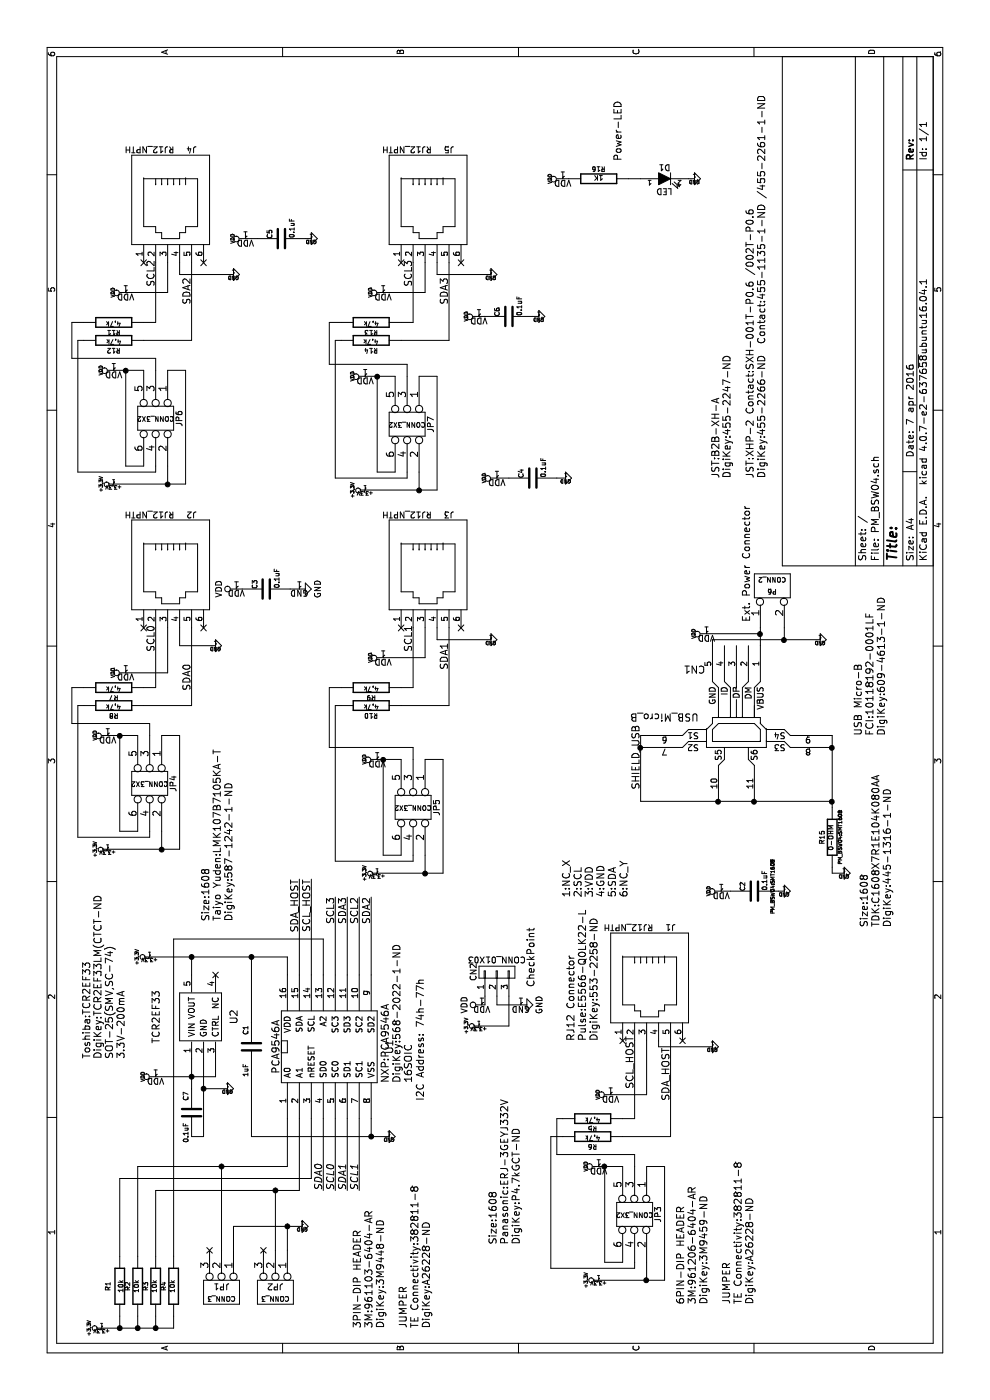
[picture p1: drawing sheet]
EESchema Schematic File Version 2
LIBS:power
LIBS:device
LIBS:transistors
LIBS:conn
LIBS:linear
LIBS:regul
LIBS:74xx
LIBS:cmos4000
LIBS:adc-dac
LIBS:memory
LIBS:xilinx
LIBS:microcontrollers
LIBS:dsp
LIBS:microchip
LIBS:analog_switches
LIBS:motorola
LIBS:texas
LIBS:intel
LIBS:audio
LIBS:interface
LIBS:digital-audio
LIBS:philips
LIBS:display
LIBS:cypress
LIBS:siliconi
LIBS:opto
LIBS:atmel
LIBS:contrib
LIBS:valves
LIBS:PM_BSW04
LIBS:PM_BSW04-cache
EELAYER 25 0
EELAYER END
$Descr A4 11693 8268
encoding utf-8
Sheet 1 1
Title ""
Date "7 apr 2016"
Rev ""
Comp ""
Comment1 ""
Comment2 ""
Comment3 ""
Comment4 ""
$EndDescr
$Comp
L GND-RESCUE-PM_BSW04 #PWR01
U 1 1
P 6300 1800
F 0 "#PWR01" H 6300 1800 30  0001 C CNN
F 1 "GND" H 6300 1730 30  0001 C CNN
F 2 "" H 6300 1800 60  0000 C CNN
F 3 "" H 6300 1800 60  0000 C CNN
	1    6300 1800
	1    0    0    -1  
$EndComp
$Comp
L VDD #PWR02
U 1 1
P 6075 1050
F 0 "#PWR02" H 6075 1150 30  0001 C CNN
F 1 "VDD" H 6075 1160 30  0000 C CNN
F 2 "" H 6075 1050 60  0000 C CNN
F 3 "" H 6075 1050 60  0000 C CNN
	1    6075 1050
	1    0    0    -1  
$EndComp
$Comp
L C-RESCUE-PM_BSW04 C3
U 1 1
P 6775 2225
F 0 "C3" H 6775 2325 40  0000 L CNN
F 1 "0.1uF" H 6781 2140 40  0000 L CNN
F 2 "PM_BSW04:SMT1608" H 6813 2075 30  0001 C CNN
F 3 "~" H 6775 2225 60  0000 C CNN
	1    6775 2225
	1    0    0    -1  
$EndComp
$Comp
L GND-RESCUE-PM_BSW04 #PWR03
U 1 1
P 7700 4725
F 0 "#PWR03" H 7700 4725 30  0001 C CNN
F 1 "GND" H 7700 4655 30  0001 C CNN
F 2 "" H 7700 4725 60  0000 C CNN
F 3 "" H 7700 4725 60  0000 C CNN
	1    7700 4725
	1    0    0    -1  
$EndComp
$Comp
L GND-RESCUE-PM_BSW04 #PWR04
U 1 1
P 6350 4100
F 0 "#PWR04" H 6350 4100 30  0001 C CNN
F 1 "GND" H 6350 4030 30  0001 C CNN
F 2 "" H 6350 4100 60  0000 C CNN
F 3 "" H 6350 4100 60  0000 C CNN
	1    6350 4100
	1    0    0    -1  
$EndComp
$Comp
L VDD #PWR05
U 1 1
P 6200 3200
F 0 "#PWR05" H 6200 3300 30  0001 C CNN
F 1 "VDD" H 6200 3310 30  0000 C CNN
F 2 "" H 6200 3200 60  0000 C CNN
F 3 "" H 6200 3200 60  0000 C CNN
	1    6200 3200
	1    0    0    -1  
$EndComp
$Comp
L VDD #PWR06
U 1 1
P 7700 4150
F 0 "#PWR06" H 7700 4250 30  0001 C CNN
F 1 "VDD" H 7700 4260 30  0000 C CNN
F 2 "" H 7700 4150 60  0000 C CNN
F 3 "" H 7700 4150 60  0000 C CNN
	1    7700 4150
	1    0    0    -1  
$EndComp
$Comp
L C-RESCUE-PM_BSW04 C4
U 1 1
P 7700 4450
F 0 "C4" H 7700 4550 40  0000 L CNN
F 1 "0.1uF" H 7706 4365 40  0000 L CNN
F 2 "PM_BSW04:SMT1608" H 7738 4300 30  0001 C CNN
F 3 "~" H 7700 4450 60  0000 C CNN
	1    7700 4450
	1    0    0    -1  
$EndComp
$Comp
L GND-RESCUE-PM_BSW04 #PWR07
U 1 1
P 9700 2600
F 0 "#PWR07" H 9700 2600 30  0001 C CNN
F 1 "GND" H 9700 2530 30  0001 C CNN
F 2 "" H 9700 2600 60  0000 C CNN
F 3 "" H 9700 2600 60  0000 C CNN
	1    9700 2600
	1    0    0    -1  
$EndComp
$Comp
L GND-RESCUE-PM_BSW04 #PWR08
U 1 1
P 9400 1950
F 0 "#PWR08" H 9400 1950 30  0001 C CNN
F 1 "GND" H 9400 1880 30  0001 C CNN
F 2 "" H 9400 1950 60  0000 C CNN
F 3 "" H 9400 1950 60  0000 C CNN
	1    9400 1950
	1    0    0    -1  
$EndComp
$Comp
L VDD #PWR09
U 1 1
P 9250 1050
F 0 "#PWR09" H 9250 1150 30  0001 C CNN
F 1 "VDD" H 9250 1160 30  0000 C CNN
F 2 "" H 9250 1050 60  0000 C CNN
F 3 "" H 9250 1050 60  0000 C CNN
	1    9250 1050
	1    0    0    -1  
$EndComp
$Comp
L VDD #PWR010
U 1 1
P 9700 2050
F 0 "#PWR010" H 9700 2150 30  0001 C CNN
F 1 "VDD" H 9700 2160 30  0000 C CNN
F 2 "" H 9700 2050 60  0000 C CNN
F 3 "" H 9700 2050 60  0000 C CNN
	1    9700 2050
	1    0    0    -1  
$EndComp
$Comp
L C-RESCUE-PM_BSW04 C5
U 1 1
P 9700 2350
F 0 "C5" H 9700 2450 40  0000 L CNN
F 1 "0.1uF" H 9706 2265 40  0000 L CNN
F 2 "PM_BSW04:SMT1608" H 9738 2200 30  0001 C CNN
F 3 "~" H 9700 2350 60  0000 C CNN
	1    9700 2350
	1    0    0    -1  
$EndComp
$Comp
L GND-RESCUE-PM_BSW04 #PWR011
U 1 1
P 9050 4500
F 0 "#PWR011" H 9050 4500 30  0001 C CNN
F 1 "GND" H 9050 4430 30  0001 C CNN
F 2 "" H 9050 4500 60  0000 C CNN
F 3 "" H 9050 4500 60  0000 C CNN
	1    9050 4500
	1    0    0    -1  
$EndComp
$Comp
L GND-RESCUE-PM_BSW04 #PWR012
U 1 1
P 9400 4100
F 0 "#PWR012" H 9400 4100 30  0001 C CNN
F 1 "GND" H 9400 4030 30  0001 C CNN
F 2 "" H 9400 4100 60  0000 C CNN
F 3 "" H 9400 4100 60  0000 C CNN
	1    9400 4100
	1    0    0    -1  
$EndComp
$Comp
L VDD #PWR013
U 1 1
P 9250 3200
F 0 "#PWR013" H 9250 3300 30  0001 C CNN
F 1 "VDD" H 9250 3310 30  0000 C CNN
F 2 "" H 9250 3200 60  0000 C CNN
F 3 "" H 9250 3200 60  0000 C CNN
	1    9250 3200
	1    0    0    -1  
$EndComp
$Comp
L VDD #PWR014
U 1 1
P 9050 4000
F 0 "#PWR014" H 9050 4100 30  0001 C CNN
F 1 "VDD" H 9050 4110 30  0000 C CNN
F 2 "" H 9050 4000 60  0000 C CNN
F 3 "" H 9050 4000 60  0000 C CNN
	1    9050 4000
	1    0    0    -1  
$EndComp
$Comp
L C-RESCUE-PM_BSW04 C6
U 1 1
P 9050 4250
F 0 "C6" H 9050 4350 40  0000 L CNN
F 1 "0.1uF" H 9056 4165 40  0000 L CNN
F 2 "PM_BSW04:SMT1608" H 9088 4100 30  0001 C CNN
F 3 "~" H 9050 4250 60  0000 C CNN
	1    9050 4250
	1    0    0    -1  
$EndComp
Text Notes 4200 5250 0    60   ~ 0
1:NC_X\n2:SCL\n3:VDD\n4:GND\n5:SDA\n6:NC_Y
$Comp
L GND-RESCUE-PM_BSW04 #PWR015
U 1 1
P 4250 6550
F 0 "#PWR015" H 4250 6550 30  0001 C CNN
F 1 "GND" H 4250 6480 30  0001 C CNN
F 2 "" H 4250 6550 60  0000 C CNN
F 3 "" H 4250 6550 60  0000 C CNN
	1    4250 6550
	1    0    0    -1  
$EndComp
$Comp
L GND-RESCUE-PM_BSW04 #PWR016
U 1 1
P 2950 5950
F 0 "#PWR016" H 2950 5950 30  0001 C CNN
F 1 "GND" H 2950 5880 30  0001 C CNN
F 2 "" H 2950 5950 60  0000 C CNN
F 3 "" H 2950 5950 60  0000 C CNN
	1    2950 5950
	1    0    0    -1  
$EndComp
$Comp
L VDD #PWR017
U 1 1
P 2550 5100
F 0 "#PWR017" H 2550 5200 30  0001 C CNN
F 1 "VDD" H 2550 5210 30  0000 C CNN
F 2 "" H 2550 5100 60  0000 C CNN
F 3 "" H 2550 5100 60  0000 C CNN
	1    2550 5100
	1    0    0    -1  
$EndComp
$Comp
L VDD #PWR018
U 1 1
P 4250 6025
F 0 "#PWR018" H 4250 6125 30  0001 C CNN
F 1 "VDD" H 4250 6135 30  0000 C CNN
F 2 "" H 4250 6025 60  0000 C CNN
F 3 "" H 4250 6025 60  0000 C CNN
	1    4250 6025
	1    0    0    -1  
$EndComp
$Comp
L C-RESCUE-PM_BSW04 C2
U 1 1
P 4250 6300
F 0 "C2" H 4250 6400 40  0000 L CNN
F 1 "0.1uF" H 4256 6215 40  0000 L CNN
F 2 "PM_BSW04:SMT1608" H 4288 6150 30  0000 C CNN
F 3 "~" H 4250 6300 60  0000 C CNN
	1    4250 6300
	1    0    0    -1  
$EndComp
$Comp
L PCA9546A U1
U 1 1
P 2950 2750
F 0 "U1" H 2950 2250 60  0000 C CNN
F 1 "PCA9546A" H 2950 3200 60  0000 C CNN
F 2 "PM_BSW04:SO16_SOT109" H 2950 2750 60  0001 C CNN
F 3 "" H 2950 2750 60  0000 C CNN
	1    2950 2750
	1    0    0    -1  
$EndComp
$Comp
L GND-RESCUE-PM_BSW04 #PWR019
U 1 1
P 2200 3250
F 0 "#PWR019" H 2200 3250 30  0001 C CNN
F 1 "GND" H 2200 3180 30  0001 C CNN
F 2 "" H 2200 3250 60  0000 C CNN
F 3 "" H 2200 3250 60  0000 C CNN
	1    2200 3250
	1    0    0    -1  
$EndComp
$Comp
L C-RESCUE-PM_BSW04 C1
U 1 1
P 2950 2100
F 0 "C1" V 2900 2200 40  0000 L CNN
F 1 "1uF" V 2900 1850 40  0000 L CNN
F 2 "PM_BSW04:SMT1608" H 2988 1950 30  0001 C CNN
F 3 "~" H 2950 2100 60  0000 C CNN
	1    2950 2100
	0    1    1    0   
$EndComp
Text Label 2600 5300 0    60   ~ 0
SCL_HOST
$Comp
L R-RESCUE-PM_BSW04 R1
U 1 1
P 950 1000
F 0 "R1" V 850 1000 40  0000 C CNN
F 1 "10k" V 957 1001 40  0000 C CNN
F 2 "PM_BSW04:SMT1608" V 880 1000 30  0001 C CNN
F 3 "~" H 950 1000 30  0000 C CNN
	1    950  1000
	0    1    1    0   
$EndComp
$Comp
L R-RESCUE-PM_BSW04 R4
U 1 1
P 950 1450
F 0 "R4" V 1030 1450 40  0000 C CNN
F 1 "10k" V 957 1451 40  0000 C CNN
F 2 "PM_BSW04:SMT1608" V 880 1450 30  0001 C CNN
F 3 "~" H 950 1450 30  0000 C CNN
	1    950  1450
	0    -1   -1   0   
$EndComp
$Comp
L R-RESCUE-PM_BSW04 R2
U 1 1
P 950 1150
F 0 "R2" V 1030 1150 40  0000 C CNN
F 1 "10k" V 957 1151 40  0000 C CNN
F 2 "PM_BSW04:SMT1608" V 880 1150 30  0001 C CNN
F 3 "~" H 950 1150 30  0000 C CNN
	1    950  1150
	0    -1   -1   0   
$EndComp
Text Notes 800  6300 0    60   ~ 0
6PIN-DIP HEADER\n3M:961206-6404-AR\nDigiKey:3M9459-ND\n\nJUMPER\nTE Connectivity:382811-8\nDigiKey:A26228-ND
$Comp
L CONN_3X2 JP6
U 1 1
P 8200 1250
F 0 "JP6" H 8200 1500 50  0000 C CNN
F 1 "CONN_3X2" V 8200 1300 40  0000 C CNN
F 2 "PM_BSW04:6DIP100E" H 8200 1250 60  0001 C CNN
F 3 "" H 8200 1250 60  0000 C CNN
	1    8200 1250
	-1   0    0    1   
$EndComp
$Comp
L R-RESCUE-PM_BSW04 R12
U 1 1
P 8850 950
F 0 "R12" V 8930 950 40  0000 C CNN
F 1 "4.7k" V 8857 951 40  0000 C CNN
F 2 "PM_BSW04:SMT1608" V 8780 950 30  0001 C CNN
F 3 "~" H 8850 950 30  0000 C CNN
	1    8850 950 
	-1   0    0    1   
$EndComp
$Comp
L R-RESCUE-PM_BSW04 R11
U 1 1
P 9000 950
F 0 "R11" V 9080 950 40  0000 C CNN
F 1 "4.7k" V 9007 951 40  0000 C CNN
F 2 "PM_BSW04:SMT1608" V 8930 950 30  0001 C CNN
F 3 "~" H 9000 950 30  0000 C CNN
	1    9000 950 
	-1   0    0    -1  
$EndComp
$Comp
L VDD #PWR020
U 1 1
P 8600 950
F 0 "#PWR020" H 8600 1050 30  0001 C CNN
F 1 "VDD" H 8600 1060 30  0000 C CNN
F 2 "" H 8600 950 60  0000 C CNN
F 3 "" H 8600 950 60  0000 C CNN
	1    8600 950 
	1    0    0    -1  
$EndComp
$Comp
L CONN_3X2 JP7
U 1 1
P 8150 3350
F 0 "JP7" H 8150 3600 50  0000 C CNN
F 1 "CONN_3X2" V 8150 3400 40  0000 C CNN
F 2 "PM_BSW04:6DIP100E" H 8150 3350 60  0001 C CNN
F 3 "" H 8150 3350 60  0000 C CNN
	1    8150 3350
	-1   0    0    1   
$EndComp
$Comp
L R-RESCUE-PM_BSW04 R14
U 1 1
P 8850 3100
F 0 "R14" V 8930 3100 40  0000 C CNN
F 1 "4.7k" V 8857 3101 40  0000 C CNN
F 2 "PM_BSW04:SMT1608" V 8780 3100 30  0001 C CNN
F 3 "~" H 8850 3100 30  0000 C CNN
	1    8850 3100
	-1   0    0    -1  
$EndComp
$Comp
L R-RESCUE-PM_BSW04 R13
U 1 1
P 9000 3100
F 0 "R13" V 9080 3100 40  0000 C CNN
F 1 "4.7k" V 9007 3101 40  0000 C CNN
F 2 "PM_BSW04:SMT1608" V 8930 3100 30  0001 C CNN
F 3 "~" H 9000 3100 30  0000 C CNN
	1    9000 3100
	-1   0    0    1   
$EndComp
$Comp
L VDD #PWR021
U 1 1
P 8550 3050
F 0 "#PWR021" H 8550 3150 30  0001 C CNN
F 1 "VDD" H 8550 3160 30  0000 C CNN
F 2 "" H 8550 3050 60  0000 C CNN
F 3 "" H 8550 3050 60  0000 C CNN
	1    8550 3050
	1    0    0    -1  
$EndComp
Text Label 9300 3450 0    60   ~ 0
SCL3
Text Label 9150 3750 0    60   ~ 0
SDA3
Text Label 9300 1300 0    60   ~ 0
SCL2
Text Label 9150 1600 0    60   ~ 0
SDA2
$Comp
L CONN_3X2 JP4
U 1 1
P 5150 1200
F 0 "JP4" H 5150 1450 50  0000 C CNN
F 1 "CONN_3X2" V 5150 1250 40  0000 C CNN
F 2 "PM_BSW04:6DIP100E" H 5150 1200 60  0001 C CNN
F 3 "" H 5150 1200 60  0000 C CNN
	1    5150 1200
	-1   0    0    1   
$EndComp
$Comp
L R-RESCUE-PM_BSW04 R8
U 1 1
P 5800 950
F 0 "R8" V 5880 950 40  0000 C CNN
F 1 "4.7k" V 5807 951 40  0000 C CNN
F 2 "PM_BSW04:SMT1608" V 5730 950 30  0001 C CNN
F 3 "~" H 5800 950 30  0000 C CNN
	1    5800 950 
	-1   0    0    -1  
$EndComp
$Comp
L R-RESCUE-PM_BSW04 R7
U 1 1
P 5950 950
F 0 "R7" V 6030 950 40  0000 C CNN
F 1 "4.7k" V 5957 951 40  0000 C CNN
F 2 "PM_BSW04:SMT1608" V 5880 950 30  0001 C CNN
F 3 "~" H 5950 950 30  0000 C CNN
	1    5950 950 
	-1   0    0    -1  
$EndComp
$Comp
L VDD #PWR022
U 1 1
P 5550 900
F 0 "#PWR022" H 5550 1000 30  0001 C CNN
F 1 "VDD" H 5550 1010 30  0000 C CNN
F 2 "" H 5550 900 60  0000 C CNN
F 3 "" H 5550 900 60  0000 C CNN
	1    5550 900 
	1    0    0    -1  
$EndComp
$Comp
L CONN_3X2 JP5
U 1 1
P 4950 3400
F 0 "JP5" H 4950 3650 50  0000 C CNN
F 1 "CONN_3X2" V 4950 3450 40  0000 C CNN
F 2 "PM_BSW04:6DIP100E" H 4950 3400 60  0001 C CNN
F 3 "" H 4950 3400 60  0000 C CNN
	1    4950 3400
	-1   0    0    1   
$EndComp
$Comp
L R-RESCUE-PM_BSW04 R10
U 1 1
P 5800 3100
F 0 "R10" V 5880 3100 40  0000 C CNN
F 1 "4.7k" V 5807 3101 40  0000 C CNN
F 2 "PM_BSW04:SMT1608" V 5730 3100 30  0001 C CNN
F 3 "~" H 5800 3100 30  0000 C CNN
	1    5800 3100
	-1   0    0    1   
$EndComp
$Comp
L R-RESCUE-PM_BSW04 R9
U 1 1
P 5950 3100
F 0 "R9" V 6030 3100 40  0000 C CNN
F 1 "4.7k" V 5957 3101 40  0000 C CNN
F 2 "PM_BSW04:SMT1608" V 5880 3100 30  0001 C CNN
F 3 "~" H 5950 3100 30  0000 C CNN
	1    5950 3100
	-1   0    0    1   
$EndComp
$Comp
L VDD #PWR023
U 1 1
P 5350 3150
F 0 "#PWR023" H 5350 3250 30  0001 C CNN
F 1 "VDD" H 5350 3260 30  0000 C CNN
F 2 "" H 5350 3150 60  0000 C CNN
F 3 "" H 5350 3150 60  0000 C CNN
	1    5350 3150
	1    0    0    -1  
$EndComp
$Comp
L CONN_3X2 JP3
U 1 1
P 1550 5250
F 0 "JP3" H 1550 5500 50  0000 C CNN
F 1 "CONN_3X2" V 1550 5300 40  0000 C CNN
F 2 "PM_BSW04:6DIP100E" H 1550 5250 60  0001 C CNN
F 3 "" H 1550 5250 60  0000 C CNN
	1    1550 5250
	-1   0    0    1   
$EndComp
$Comp
L R-RESCUE-PM_BSW04 R6
U 1 1
P 2200 4950
F 0 "R6" V 2280 4950 40  0000 C CNN
F 1 "4.7k" V 2207 4951 40  0000 C CNN
F 2 "PM_BSW04:SMT1608" V 2130 4950 30  0001 C CNN
F 3 "~" H 2200 4950 30  0000 C CNN
	1    2200 4950
	-1   0    0    1   
$EndComp
$Comp
L R-RESCUE-PM_BSW04 R5
U 1 1
P 2350 4950
F 0 "R5" V 2430 4950 40  0000 C CNN
F 1 "4.7k" V 2357 4951 40  0000 C CNN
F 2 "PM_BSW04:SMT1608" V 2280 4950 30  0001 C CNN
F 3 "~" H 2350 4950 30  0000 C CNN
	1    2350 4950
	-1   0    0    1   
$EndComp
$Comp
L VDD #PWR024
U 1 1
P 1950 5000
F 0 "#PWR024" H 1950 5100 30  0001 C CNN
F 1 "VDD" H 1950 5110 30  0000 C CNN
F 2 "" H 1950 5000 60  0000 C CNN
F 3 "" H 1950 5000 60  0000 C CNN
	1    1950 5000
	1    0    0    -1  
$EndComp
Text Label 2500 5600 0    60   ~ 0
SDA_HOST
Text Label 4350 2500 2    60   ~ 0
SDA_HOST
Text Label 4350 2600 2    60   ~ 0
SCL_HOST
Text Label 4200 2800 2    60   ~ 0
SCL3
Text Label 6250 1300 0    60   ~ 0
SCL0
Text Label 5925 1600 0    60   ~ 0
SDA0
Text Label 6250 3450 0    60   ~ 0
SCL1
Text Label 6100 3750 0    60   ~ 0
SDA1
Text Label 4200 2900 2    60   ~ 0
SDA3
Text Label 4200 3000 2    60   ~ 0
SCL2
Text Label 4200 3100 2    60   ~ 0
SDA2
Text Label 1750 3000 0    60   Italic 0
SCL1
Text Label 1750 2900 0    60   Italic 0
SDA1
Text Label 1750 2800 0    60   Italic 0
SCL0
Text Label 1750 2700 0    60   Italic 0
SDA0
Text Notes 2650 3450 0    60   ~ 0
NXP:PCA9546A\nDigiKey:568-2022-1-ND\n16SOIC\n
$Comp
L GND-RESCUE-PM_BSW04 #PWR025
U 1 1
P 4400 7050
F 0 "#PWR025" H 4400 7050 30  0001 C CNN
F 1 "GND" H 4400 6980 30  0001 C CNN
F 2 "" H 4400 7050 60  0000 C CNN
F 3 "" H 4400 7050 60  0000 C CNN
	1    4400 7050
	1    0    0    -1  
$EndComp
$Comp
L FCI_USB_MINI_B CN1
U 1 1
P 6000 6150
F 0 "CN1" H 6350 6050 60  0000 C CNN
F 1 "USB_Micro_B" H 6600 6450 60  0000 C CNN
F 2 "PM_BSW04:FCI_MicroB" V 5150 6450 60  0001 C CNN
F 3 "~" H 6000 6150 60  0000 C CNN
	1    6000 6150
	0    -1   -1   0   
$EndComp
$Comp
L CONN_3 JP1
U 1 1
P 900 1850
F 0 "JP1" V 850 1850 50  0000 C CNN
F 1 "CONN_3" V 950 1850 40  0000 C CNN
F 2 "PM_BSW04:3DIP100E" H 900 1850 60  0001 C CNN
F 3 "" H 900 1850 60  0000 C CNN
	1    900  1850
	-1   0    0    1   
$EndComp
$Comp
L GND-RESCUE-PM_BSW04 #PWR026
U 1 1
P 1450 2525
F 0 "#PWR026" H 1450 2525 30  0001 C CNN
F 1 "GND" H 1450 2455 30  0001 C CNN
F 2 "" H 1450 2525 60  0000 C CNN
F 3 "" H 1450 2525 60  0000 C CNN
	1    1450 2525
	1    0    0    -1  
$EndComp
Text Notes 2500 3550 0    60   ~ 0
I2C Address: 74h-77h
NoConn ~ 1250 1750
$Comp
L VDD #PWR027
U 1 1
P 6400 5900
F 0 "#PWR027" H 6400 6000 30  0001 C CNN
F 1 "VDD" H 6400 6010 30  0000 C CNN
F 2 "" H 6400 5900 60  0000 C CNN
F 3 "" H 6400 5900 60  0000 C CNN
	1    6400 5900
	1    0    0    -1  
$EndComp
Text Notes 3000 5000 0    60   ~ 0
RJ12 Connector\nPulse:E5566-Q0LK22-L\nDigiKey:553-2258-ND
Text Notes 1300 4350 0    60   ~ 0
Size:1608\nPanasonic:ERJ-3GEYJ332V\nDigiKey:P4.7kGCT-ND
Text Notes 3950 7450 0    60   ~ 0
Size:1608\nTDK:C1608X7R1E104K080AA\nDigiKey:445-1316-1-ND
Text Notes 5550 7400 0    60   ~ 0
USB Micro-B\nFCI:10118192-0001LF\nDigiKey:609-4613-1-ND
Text Notes 600  3600 0    60   ~ 0
3PIN-DIP HEADER\n3M:961103-6404-AR\nDigiKey:3M9448-ND\n\nJUMPER\nTE Connectivity:382811-8\nDigiKey:A26228-ND
$Comp
L TCR2EF33 U2
U 1 1
P 3200 1700
F 0 "U2" V 3450 1700 60  0000 C CNN
F 1 "TCR2EF33" V 2800 1700 60  0000 C CNN
F 2 "PM_BSW04:SMV2915" H 3200 1700 60  0001 C CNN
F 3 "" H 3200 1700 60  0000 C CNN
	1    3200 1700
	0    1    1    0   
$EndComp
$Comp
L GND-RESCUE-PM_BSW04 #PWR028
U 1 1
P 2600 1900
F 0 "#PWR028" H 2600 1900 30  0001 C CNN
F 1 "GND" H 2600 1830 30  0001 C CNN
F 2 "" H 2600 1900 60  0000 C CNN
F 3 "" H 2600 1900 60  0000 C CNN
	1    2600 1900
	1    0    0    -1  
$EndComp
$Comp
L VDD #PWR029
U 1 1
P 2700 1300
F 0 "#PWR029" H 2700 1400 30  0001 C CNN
F 1 "VDD" H 2700 1410 30  0000 C CNN
F 2 "" H 2700 1300 60  0000 C CNN
F 3 "" H 2700 1300 60  0000 C CNN
	1    2700 1300
	1    0    0    -1  
$EndComp
$Comp
L C-RESCUE-PM_BSW04 C7
U 1 1
P 2400 1600
F 0 "C7" V 2350 1700 40  0000 L CNN
F 1 "0.1uF" V 2350 1350 40  0000 L CNN
F 2 "PM_BSW04:SMT1608" H 2438 1450 30  0001 C CNN
F 3 "~" H 2400 1600 60  0000 C CNN
	1    2400 1600
	0    1    1    0   
$EndComp
NoConn ~ 3550 1800
Text Notes 2850 1050 0    60   ~ 0
Toshiba:TCR2EF33\nDigiKey:TCR2EF33LM(CTCT-ND\nSOT-25(SMV,SC-74)\n3.3V-200mA
Text Notes 4000 1950 0    60   ~ 0
Size:1608\nTaiyo Yuden:LMK107B7105KA-T\nDigiKey:587-1242-1-ND
$Comp
L +3,3V #PWR030
U 1 1
P 4600 900
F 0 "#PWR030" H 4600 860 30  0001 C CNN
F 1 "+3,3V" H 4600 1010 30  0000 C CNN
F 2 "" H 4600 900 60  0000 C CNN
F 3 "" H 4600 900 60  0000 C CNN
	1    4600 900 
	1    0    0    -1  
$EndComp
$Comp
L +3,3V #PWR031
U 1 1
P 7650 950
F 0 "#PWR031" H 7650 910 30  0001 C CNN
F 1 "+3,3V" H 7650 1060 30  0000 C CNN
F 2 "" H 7650 950 60  0000 C CNN
F 3 "" H 7650 950 60  0000 C CNN
	1    7650 950 
	1    0    0    -1  
$EndComp
$Comp
L +3,3V #PWR032
U 1 1
P 7600 3050
F 0 "#PWR032" H 7600 3010 30  0001 C CNN
F 1 "+3,3V" H 7600 3160 30  0000 C CNN
F 2 "" H 7600 3050 60  0000 C CNN
F 3 "" H 7600 3050 60  0000 C CNN
	1    7600 3050
	1    0    0    -1  
$EndComp
$Comp
L +3,3V #PWR033
U 1 1
P 4400 3150
F 0 "#PWR033" H 4400 3110 30  0001 C CNN
F 1 "+3,3V" H 4400 3260 30  0000 C CNN
F 2 "" H 4400 3150 60  0000 C CNN
F 3 "" H 4400 3150 60  0000 C CNN
	1    4400 3150
	1    0    0    -1  
$EndComp
$Comp
L +3,3V #PWR034
U 1 1
P 3700 1250
F 0 "#PWR034" H 3700 1210 30  0001 C CNN
F 1 "+3,3V" H 3700 1360 30  0000 C CNN
F 2 "" H 3700 1250 60  0000 C CNN
F 3 "" H 3700 1250 60  0000 C CNN
	1    3700 1250
	1    0    0    -1  
$EndComp
$Comp
L +3,3V #PWR035
U 1 1
P 1000 5000
F 0 "#PWR035" H 1000 4960 30  0001 C CNN
F 1 "+3,3V" H 1000 5110 30  0000 C CNN
F 2 "" H 1000 5000 60  0000 C CNN
F 3 "" H 1000 5000 60  0000 C CNN
	1    1000 5000
	1    0    0    -1  
$EndComp
Wire Wire Line
	7700 4650 7700 4725
Wire Wire Line
	9700 2550 9700 2600
Wire Wire Line
	9050 4000 9050 4050
Wire Wire Line
	9050 4450 9050 4500
Wire Wire Line
	4250 6025 4250 6100
Wire Wire Line
	4250 6500 4250 6550
Wire Wire Line
	2200 5600 3000 5600
Wire Wire Line
	3700 1250 3700 2400
Wire Wire Line
	3700 2400 3550 2400
Wire Wire Line
	2200 2100 2200 3250
Wire Wire Line
	3150 2100 3700 2100
Connection ~ 3700 2100
Connection ~ 2200 3100
Wire Wire Line
	2350 3100 2200 3100
Wire Wire Line
	2750 2100 2200 2100
Wire Wire Line
	1950 2400 2350 2400
Wire Wire Line
	600  850  600  1450
Wire Wire Line
	600  1150 700  1150
Wire Wire Line
	600  1450 700  1450
Wire Wire Line
	1950 1150 1950 2400
Wire Wire Line
	1200 1150 1950 1150
Wire Wire Line
	1200 1450 3850 1450
Wire Wire Line
	3550 2500 4350 2500
Wire Wire Line
	3550 2600 4350 2600
Wire Wire Line
	3550 2800 4200 2800
Wire Wire Line
	3550 2900 4200 2900
Wire Wire Line
	3550 3000 4200 3000
Wire Wire Line
	3550 3100 4200 3100
Wire Wire Line
	2350 3000 1750 3000
Wire Wire Line
	2350 2900 1750 2900
Wire Wire Line
	2350 2800 1750 2800
Wire Wire Line
	2350 2700 1750 2700
Wire Wire Line
	5550 6950 5550 6900
Wire Wire Line
	5450 6950 5450 6900
Connection ~ 5450 6950
Wire Wire Line
	5000 5350 5550 5350
Wire Wire Line
	5550 5350 5550 5400
Wire Wire Line
	5450 5400 5450 5350
Connection ~ 5450 5350
Wire Wire Line
	5000 6000 5000 6000
Connection ~ 5000 6000
Connection ~ 5000 6300
Wire Wire Line
	6300 5950 6350 5950
Wire Wire Line
	1250 1950 1450 1950
Wire Wire Line
	1450 1950 1450 2525
Wire Wire Line
	1250 1850 1950 1850
Connection ~ 1950 1850
Wire Wire Line
	3850 2700 3550 2700
Wire Wire Line
	3850 1450 3850 2700
Wire Wire Line
	700  1000 600  1000
Connection ~ 600  1150
Connection ~ 600  1000
Wire Wire Line
	1200 1000 1850 1000
Wire Wire Line
	1850 1000 1850 2600
Wire Wire Line
	1850 2600 2350 2600
Wire Wire Line
	6450 1500 6300 1500
Wire Wire Line
	5950 1300 6450 1300
Wire Wire Line
	9400 1500 9400 1950
Wire Wire Line
	6350 3650 6350 4100
Wire Wire Line
	9400 3650 9400 4100
Wire Wire Line
	2950 5500 2950 5950
Wire Wire Line
	3550 1600 3700 1600
Wire Wire Line
	2600 1700 2600 1900
Wire Wire Line
	2200 1700 2850 1700
Wire Wire Line
	2700 1800 2850 1800
Wire Wire Line
	2700 1300 2700 1800
Wire Wire Line
	2600 1600 2850 1600
Connection ~ 2700 1600
Wire Wire Line
	2200 1700 2200 1600
Connection ~ 2600 1700
Wire Wire Line
	5800 1600 6450 1600
Wire Wire Line
	4600 900  4600 1500
Wire Wire Line
	4600 1350 4750 1350
Connection ~ 4600 1350
Wire Wire Line
	4750 1150 4750 1000
Wire Wire Line
	4750 1000 5550 1000
Wire Wire Line
	5550 900  5550 1150
Wire Wire Line
	5550 1350 5550 1500
Wire Wire Line
	5550 1500 4600 1500
Connection ~ 5550 1000
Wire Wire Line
	5950 700  5950 600 
Wire Wire Line
	5950 600  5650 600 
Wire Wire Line
	5650 600  5650 1250
Wire Wire Line
	5650 1250 5550 1250
Wire Wire Line
	5800 700  5800 650 
Wire Wire Line
	5800 650  4700 650 
Wire Wire Line
	4700 650  4700 1250
Wire Wire Line
	4700 1250 4750 1250
Wire Wire Line
	8850 1200 8850 1600
Wire Wire Line
	9500 1500 9400 1500
Wire Wire Line
	9000 700  9000 600 
Wire Wire Line
	9000 600  8700 600 
Wire Wire Line
	8700 600  8700 1300
Wire Wire Line
	8700 1300 8600 1300
Wire Wire Line
	8600 950  8600 1200
Wire Wire Line
	7800 1200 7800 1050
Wire Wire Line
	7800 1050 8600 1050
Connection ~ 8600 1050
Wire Wire Line
	8850 700  8850 650 
Wire Wire Line
	8850 650  7750 650 
Wire Wire Line
	7750 650  7750 1300
Wire Wire Line
	7750 1300 7800 1300
Wire Wire Line
	7800 1400 7650 1400
Wire Wire Line
	7650 950  7650 1550
Wire Wire Line
	8600 1400 8600 1550
Wire Wire Line
	8600 1550 7650 1550
Connection ~ 7650 1400
Wire Wire Line
	9500 3650 9400 3650
Wire Wire Line
	8850 3350 8850 3750
Wire Wire Line
	8850 3750 9500 3750
Wire Wire Line
	8550 3050 8550 3300
Wire Wire Line
	7750 3300 7750 3150
Wire Wire Line
	7750 3150 8550 3150
Connection ~ 8550 3150
Wire Wire Line
	8850 2850 8850 2800
Wire Wire Line
	8850 2800 7700 2800
Wire Wire Line
	7700 2800 7700 3400
Wire Wire Line
	7700 3400 7750 3400
Wire Wire Line
	7600 3050 7600 3650
Wire Wire Line
	7600 3500 7750 3500
Wire Wire Line
	7600 3650 8550 3650
Wire Wire Line
	8550 3650 8550 3500
Connection ~ 7600 3500
Wire Wire Line
	9000 2850 9000 2750
Wire Wire Line
	9000 2750 8650 2750
Wire Wire Line
	8650 2750 8650 3400
Wire Wire Line
	8650 3400 8550 3400
Wire Wire Line
	6450 3650 6350 3650
Wire Wire Line
	5800 3350 5800 3750
Wire Wire Line
	5800 3750 6450 3750
Wire Wire Line
	5350 3150 5350 3350
Wire Wire Line
	4550 3350 4550 3200
Wire Wire Line
	4550 3200 5350 3200
Connection ~ 5350 3200
Wire Wire Line
	4550 3450 4500 3450
Wire Wire Line
	4500 3450 4500 2800
Wire Wire Line
	4500 2800 5800 2800
Wire Wire Line
	5800 2800 5800 2850
Wire Wire Line
	5950 2850 5950 2750
Wire Wire Line
	5950 2750 5450 2750
Wire Wire Line
	5450 2750 5450 3450
Wire Wire Line
	5450 3450 5350 3450
Wire Wire Line
	4400 3150 4400 3700
Wire Wire Line
	4400 3550 4550 3550
Wire Wire Line
	4400 3700 5350 3700
Wire Wire Line
	5350 3700 5350 3550
Connection ~ 4400 3550
Connection ~ 3700 1600
Wire Wire Line
	3000 5500 2950 5500
Wire Wire Line
	1950 5000 1950 5200
Wire Wire Line
	1150 5200 1150 5050
Wire Wire Line
	1150 5050 1950 5050
Connection ~ 1950 5050
Wire Wire Line
	2350 4700 2350 4650
Wire Wire Line
	1100 4600 1100 5300
Wire Wire Line
	1100 5300 1150 5300
Wire Wire Line
	1000 5000 1000 5550
Wire Wire Line
	1000 5400 1150 5400
Wire Wire Line
	1000 5550 1950 5550
Wire Wire Line
	1950 5550 1950 5400
Connection ~ 1000 5400
Wire Wire Line
	2350 4650 2050 4650
Wire Wire Line
	2050 4650 2050 5300
Wire Wire Line
	2050 5300 1950 5300
Wire Wire Line
	1100 4600 2200 4600
Wire Wire Line
	2200 4600 2200 4700
$Comp
L +3,3V #PWR036
U 1 1
P 600 850
F 0 "#PWR036" H 600 810 30  0001 C CNN
F 1 "+3,3V" H 600 960 30  0000 C CNN
F 2 "" H 600 850 60  0000 C CNN
F 3 "" H 600 850 60  0000 C CNN
	1    600  850 
	1    0    0    -1  
$EndComp
Wire Wire Line
	8850 1600 9500 1600
Wire Wire Line
	5000 5350 5000 6950
$Comp
L R-RESCUE-PM_BSW04 R15
U 1 1
P 4700 6950
F 0 "R15" V 4780 6950 40  0000 C CNN
F 1 "0-OHM" V 4707 6951 40  0000 C CNN
F 2 "PM_BSW04:SMT1608" V 4630 6950 30  0000 C CNN
F 3 "~" H 4700 6950 30  0000 C CNN
	1    4700 6950
	0    -1   -1   0   
$EndComp
Connection ~ 5000 6950
Text Label 5100 5350 0    60   ~ 0
SHIELD_USB
$Comp
L GND-RESCUE-PM_BSW04 #PWR037
U 1 1
P 6350 6850
F 0 "#PWR037" H 6350 6850 30  0001 C CNN
F 1 "GND" H 6350 6780 30  0001 C CNN
F 2 "" H 6350 6850 60  0000 C CNN
F 3 "" H 6350 6850 60  0000 C CNN
	1    6350 6850
	1    0    0    -1  
$EndComp
Wire Wire Line
	6350 5950 6350 6850
Wire Wire Line
	4950 6950 5550 6950
$Comp
L R-RESCUE-PM_BSW04 R16
U 1 1
P 10200 5000
F 0 "R16" V 10280 5000 40  0000 C CNN
F 1 "1K" V 10207 5001 40  0000 C CNN
F 2 "PM_BSW04:SMT1608" V 10130 5000 30  0001 C CNN
F 3 "~" H 10200 5000 30  0000 C CNN
	1    10200 5000
	1    0    0    -1  
$EndComp
$Comp
L LED-RESCUE-PM_BSW04 D1
U 1 1
P 10200 5550
F 0 "D1" H 10200 5650 50  0000 C CNN
F 1 "LED" H 10200 5450 50  0000 C CNN
F 2 "PM_BSW04:LED_SMT1608" H 10200 5550 60  0001 C CNN
F 3 "~" H 10200 5550 60  0000 C CNN
	1    10200 5550
	0    1    1    0   
$EndComp
Wire Wire Line
	10200 5250 10200 5350
$Comp
L GND-RESCUE-PM_BSW04 #PWR038
U 1 1
P 10200 5800
F 0 "#PWR038" H 10200 5800 30  0001 C CNN
F 1 "GND" H 10200 5730 30  0001 C CNN
F 2 "" H 10200 5800 60  0000 C CNN
F 3 "" H 10200 5800 60  0000 C CNN
	1    10200 5800
	1    0    0    -1  
$EndComp
Wire Wire Line
	10200 5750 10200 5800
Wire Wire Line
	10200 4700 10200 4750
$Comp
L VDD #PWR039
U 1 1
P 10200 4700
F 0 "#PWR039" H 10200 4800 30  0001 C CNN
F 1 "VDD" H 10200 4810 30  0000 C CNN
F 2 "" H 10200 4700 60  0000 C CNN
F 3 "" H 10200 4700 60  0000 C CNN
	1    10200 4700
	1    0    0    -1  
$EndComp
Text Notes 10350 5200 0    60   ~ 0
Power-LED
$Comp
L CONN_2 P6
U 1 1
P 6800 6450
F 0 "P6" V 6750 6450 40  0000 C CNN
F 1 "CONN_2" V 6850 6450 40  0000 C CNN
F 2 "PM_BSW04:CN_B2B_XH_AM" H 6800 6450 60  0001 C CNN
F 3 "" H 6800 6450 60  0000 C CNN
	1    6800 6450
	1    0    0    -1  
$EndComp
Text Notes 7700 6400 0    60   ~ 0
JST:B2B-XH-A\nDigiKey:455-2247-ND \n\nJST:XHP-2 Contact:SXH-001T-P0.6 /002T-P0.6\nDigiKey:455-2266-ND  Contact:455-1135-1-ND /455-2261-1-ND 
Wire Wire Line
	9700 2050 9700 2150
NoConn ~ 9500 1700
NoConn ~ 9500 1200
NoConn ~ 9500 3350
NoConn ~ 9500 3850
Wire Wire Line
	6075 1050 6075 1400
Wire Wire Line
	6075 1400 6450 1400
Wire Wire Line
	9500 1300 9000 1300
Wire Wire Line
	9000 1300 9000 1200
Wire Wire Line
	9250 1050 9250 1400
Wire Wire Line
	9250 1400 9500 1400
Wire Wire Line
	9000 3350 9000 3450
Wire Wire Line
	9000 3450 9500 3450
Wire Wire Line
	9500 3550 9250 3550
Wire Wire Line
	9250 3550 9250 3200
Wire Wire Line
	6450 3450 5950 3450
Wire Wire Line
	6200 3200 6200 3550
Wire Wire Line
	6200 3550 6450 3550
Wire Wire Line
	7700 4150 7700 4250
Wire Wire Line
	5950 3450 5950 3350
Wire Wire Line
	2350 5300 3000 5300
Wire Wire Line
	2550 5100 2550 5400
Wire Wire Line
	2550 5400 3000 5400
Wire Wire Line
	6450 6550 6350 6550
Connection ~ 6350 6550
Wire Wire Line
	6300 6350 6450 6350
Wire Wire Line
	6400 5900 6400 6350
Connection ~ 6400 6350
Wire Wire Line
	5950 1300 5950 1200
Wire Wire Line
	5800 1600 5800 1200
Wire Wire Line
	6300 1500 6300 1800
$Comp
L VDD #PWR040
U 1 1
P 6775 1975
F 0 "#PWR040" H 6775 1825 50  0001 C CNN
F 1 "VDD" H 6775 2125 50  0000 C CNN
F 2 "" H 6775 1975 50  0000 C CNN
F 3 "" H 6775 1975 50  0000 C CNN
	1    6775 1975
	1    0    0    -1  
$EndComp
$Comp
L GND #PWR041
U 1 1
P 6775 2500
F 0 "#PWR041" H 6775 2250 50  0001 C CNN
F 1 "GND" H 6775 2350 50  0000 C CNN
F 2 "" H 6775 2500 50  0000 C CNN
F 3 "" H 6775 2500 50  0000 C CNN
	1    6775 2500
	1    0    0    -1  
$EndComp
Wire Wire Line
	6775 2025 6775 1975
Wire Wire Line
	6775 2425 6775 2500
Wire Wire Line
	2350 5200 2350 5300
Wire Wire Line
	2200 5200 2200 5600
Wire Wire Line
	4450 6950 4400 6950
Wire Wire Line
	4400 6950 4400 7050
$Comp
L RJ12_NPTH J2
U 1 1
P 6900 1400
F 0 "J2" H 7100 1900 50  0000 C CNN
F 1 "RJ12_NPTH" H 6750 1900 50  0000 C CNN
F 2 "PM_BSW04:RJ12_E5566-Q0LK22-L" H 6900 1400 50  0001 C CNN
F 3 "" H 6900 1400 50  0000 C CNN
	1    6900 1400
	0    1    1    0   
$EndComp
$Comp
L RJ12_NPTH J4
U 1 1
P 9950 1400
F 0 "J4" H 10150 1900 50  0000 C CNN
F 1 "RJ12_NPTH" H 9800 1900 50  0000 C CNN
F 2 "PM_BSW04:RJ12_E5566-Q0LK22-L" H 9950 1400 50  0001 C CNN
F 3 "" H 9950 1400 50  0000 C CNN
	1    9950 1400
	0    1    1    0   
$EndComp
NoConn ~ 6450 1200
NoConn ~ 6450 1700
$Comp
L RJ12_NPTH J5
U 1 1
P 9950 3550
F 0 "J5" H 10150 4050 50  0000 C CNN
F 1 "RJ12_NPTH" H 9800 4050 50  0000 C CNN
F 2 "PM_BSW04:RJ12_E5566-Q0LK22-L" H 9950 3550 50  0001 C CNN
F 3 "" H 9950 3550 50  0000 C CNN
	1    9950 3550
	0    1    1    0   
$EndComp
$Comp
L RJ12_NPTH J3
U 1 1
P 6900 3550
F 0 "J3" H 7100 4050 50  0000 C CNN
F 1 "RJ12_NPTH" H 6750 4050 50  0000 C CNN
F 2 "PM_BSW04:RJ12_E5566-Q0LK22-L" H 6900 3550 50  0001 C CNN
F 3 "" H 6900 3550 50  0000 C CNN
	1    6900 3550
	0    1    1    0   
$EndComp
$Comp
L RJ12_NPTH J1
U 1 1
P 3450 5400
F 0 "J1" H 3650 5900 50  0000 C CNN
F 1 "RJ12_NPTH" H 3300 5900 50  0000 C CNN
F 2 "PM_BSW04:RJ12_E5566-Q0LK22-L" H 3450 5400 50  0001 C CNN
F 3 "" H 3450 5400 50  0000 C CNN
	1    3450 5400
	0    1    1    0   
$EndComp
NoConn ~ 3000 5700
NoConn ~ 3000 5200
$Comp
L CONN_01X03 CN2
U 1 1
P 3575 4150
F 0 "CN2" H 3575 4350 50  0000 C CNN
F 1 "CONN_01X03" V 3675 4150 50  0000 C CNN
F 2 "PM_BSW04:3DIP100E" H 3575 4150 50  0001 C CNN
F 3 "" H 3575 4150 50  0000 C CNN
	1    3575 4150
	1    0    0    -1  
$EndComp
$Comp
L VDD #PWR042
U 1 1
P 3300 4025
F 0 "#PWR042" H 3300 3875 50  0001 C CNN
F 1 "VDD" H 3300 4175 50  0000 C CNN
F 2 "" H 3300 4025 50  0000 C CNN
F 3 "" H 3300 4025 50  0000 C CNN
	1    3300 4025
	1    0    0    -1  
$EndComp
Wire Wire Line
	3300 4025 3300 4050
Wire Wire Line
	3300 4050 3375 4050
$Comp
L +3,3V #PWR043
U 1 1
P 3125 4000
F 0 "#PWR043" H 3125 3960 30  0001 C CNN
F 1 "+3,3V" H 3125 4110 30  0000 C CNN
F 2 "" H 3125 4000 60  0000 C CNN
F 3 "" H 3125 4000 60  0000 C CNN
	1    3125 4000
	1    0    0    -1  
$EndComp
Wire Wire Line
	3125 4000 3125 4250
Wire Wire Line
	3125 4250 3375 4250
$Comp
L GND #PWR044
U 1 1
P 3300 4350
F 0 "#PWR044" H 3300 4100 50  0001 C CNN
F 1 "GND" H 3300 4200 50  0000 C CNN
F 2 "" H 3300 4350 50  0000 C CNN
F 3 "" H 3300 4350 50  0000 C CNN
	1    3300 4350
	1    0    0    -1  
$EndComp
Wire Wire Line
	3300 4350 3300 4150
Wire Wire Line
	3300 4150 3375 4150
$Comp
L CONN_3 JP2
U 1 1
P 900 2300
F 0 "JP2" V 850 2300 50  0000 C CNN
F 1 "CONN_3" V 950 2300 40  0000 C CNN
F 2 "PM_BSW04:3DIP100E" H 900 2300 60  0001 C CNN
F 3 "" H 900 2300 60  0000 C CNN
	1    900  2300
	-1   0    0    1   
$EndComp
Wire Wire Line
	1250 2400 1450 2400
Connection ~ 1450 2400
NoConn ~ 1250 2200
$Comp
L R-RESCUE-PM_BSW04 R3
U 1 1
P 950 1300
F 0 "R3" V 1030 1300 40  0000 C CNN
F 1 "10k" V 957 1301 40  0000 C CNN
F 2 "PM_BSW04:SMT1608" V 880 1300 30  0001 C CNN
F 3 "~" H 950 1300 30  0000 C CNN
	1    950  1300
	0    -1   -1   0   
$EndComp
Wire Wire Line
	700  1300 600  1300
Connection ~ 600  1300
Wire Wire Line
	1200 1300 1750 1300
Wire Wire Line
	1750 1300 1750 2500
Wire Wire Line
	1750 2500 2350 2500
Wire Wire Line
	1250 2300 1750 2300
Connection ~ 1750 2300
NoConn ~ 6450 3350
NoConn ~ 6450 3850
Text Notes 3450 4475 0    60   ~ 0
CheckPoint
Text Notes 6500 6275 0    60   ~ 0
Ext. Power Connector
$EndSCHEMATC
